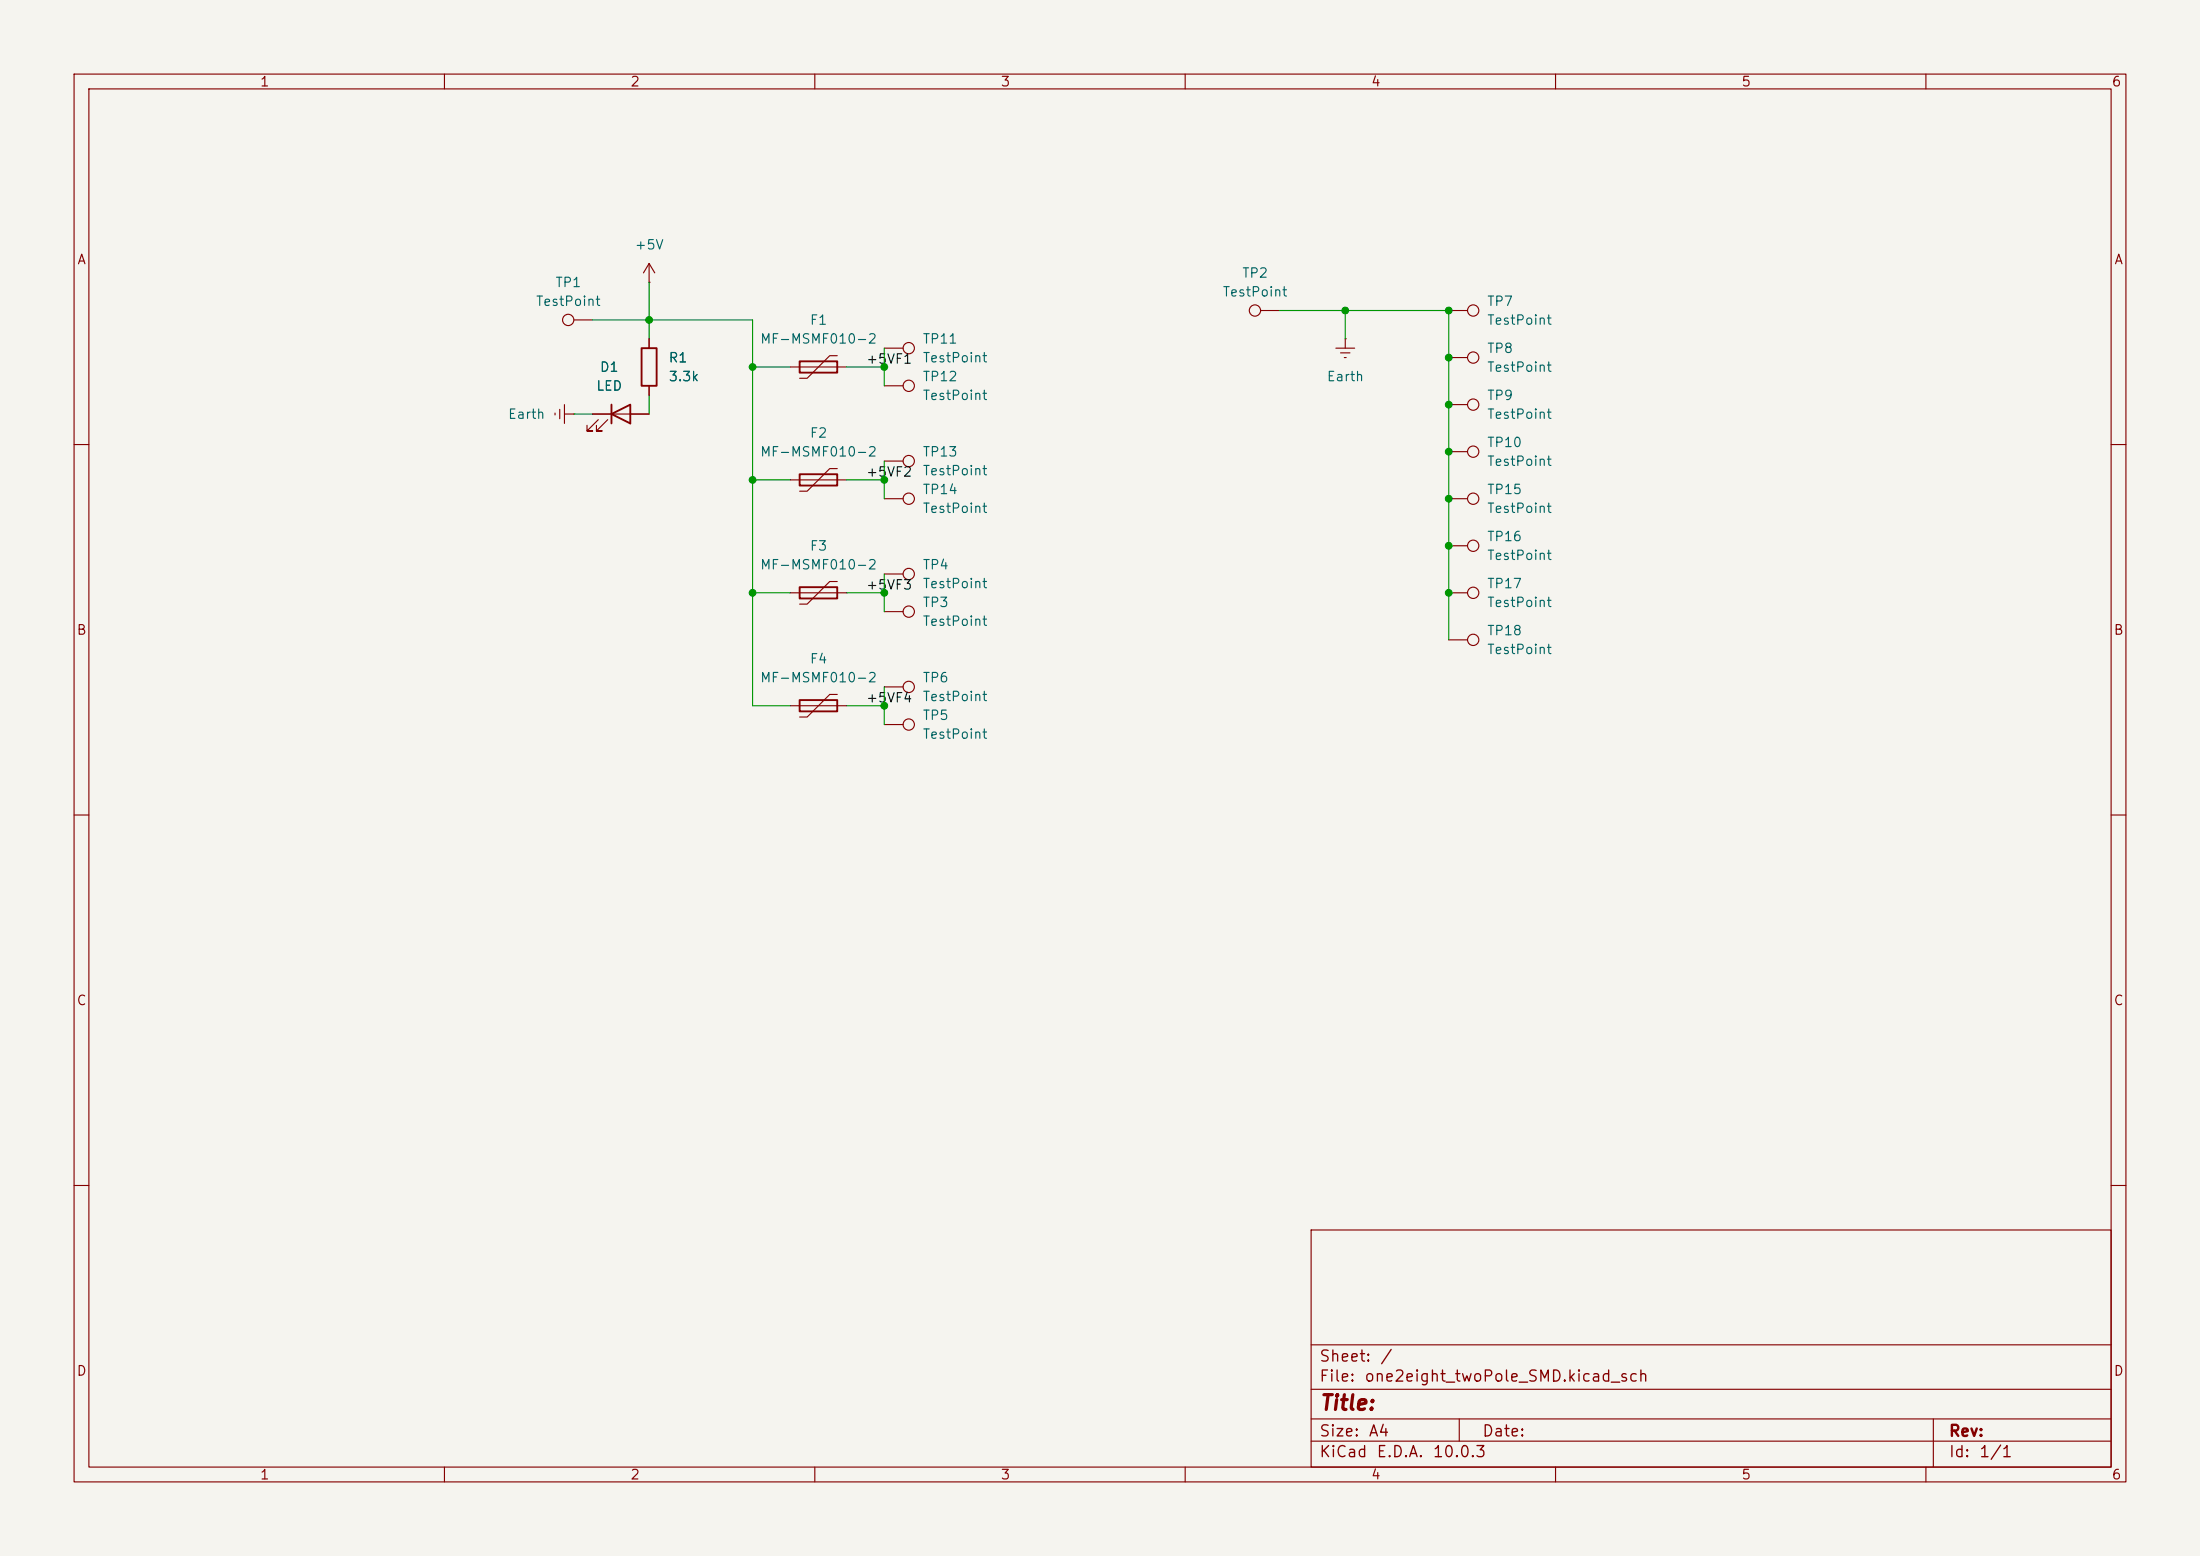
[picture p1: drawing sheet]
(kicad_sch
 (version 20260306)
 (generator "eeschema")
 (generator_version "10.0")
 (paper "A4")
 (lib_symbols
  (symbol "Connector:TestPoint"
   (pin_numbers (hide yes))
   (pin_names
    (offset 0.762) (hide yes)) (exclude_from_sim no) (in_bom yes) (on_board yes)
   (in_pos_files yes)
   (duplicate_pin_numbers_are_jumpers no)
   (property "Reference" "TP" (at 0 6.858 0) (show_name no) (do_not_autoplace no) (effects (font (size 1.27 1.27))))
   (property "Value" "TestPoint" (at 0 5.08 0) (show_name no) (do_not_autoplace no) (effects (font (size 1.27 1.27))))
   (property "Footprint" "" (at 5.08 0 0) (show_name no) (do_not_autoplace no) (hide yes) (effects (font (size 1.27 1.27))))
   (property "Datasheet" "" (at 5.08 0 0) (show_name no) (do_not_autoplace no) (hide yes) (effects (font (size 1.27 1.27))))
   (property "Description" "test point" (at 0 0 0) (show_name no) (do_not_autoplace no) (hide yes) (effects (font (size 1.27 1.27))))
   (symbol "TestPoint_0_1"
    (circle (center 0 3.302) (radius 0.762) (stroke (width 0) (type default)) (fill (type none))))
   (symbol "TestPoint_1_1"
    (pin passive line (at 0 0 90) (length 2.54) (name "1" (effects (font (size 1.27 1.27)))) (number "1" (effects (font (size 1.27 1.27))))))
   (embedded_fonts no))
  (symbol "Device:LED"
   (pin_numbers (hide yes))
   (pin_names
    (offset 1.016) (hide yes)) (exclude_from_sim no) (in_bom yes) (on_board yes)
   (in_pos_files yes)
   (duplicate_pin_numbers_are_jumpers no)
   (property "Reference" "D" (at 0 2.54 0) (show_name no) (do_not_autoplace no) (effects (font (size 1.27 1.27))))
   (property "Value" "LED" (at 0 -2.54 0) (show_name no) (do_not_autoplace no) (effects (font (size 1.27 1.27))))
   (property "Footprint" "" (at 0 0 0) (show_name no) (do_not_autoplace no) (hide yes) (effects (font (size 1.27 1.27))))
   (property "Datasheet" "" (at 0 0 0) (show_name no) (do_not_autoplace no) (hide yes) (effects (font (size 1.27 1.27))))
   (property "Description" "Light emitting diode" (at 0 0 0) (show_name no) (do_not_autoplace no) (hide yes) (effects (font (size 1.27 1.27))))
   (property "Sim.Pins" "1=K 2=A" (at 0 0 0) (show_name no) (do_not_autoplace no) (hide yes) (effects (font (size 1.27 1.27))))
   (symbol "LED_0_1"
    (polyline (pts (xy -3.048 -0.762) (xy -4.572 -2.286) (xy -3.81 -2.286) (xy -4.572 -2.286) (xy -4.572 -1.524)) (stroke (width 0) (type default)) (fill (type none)))
    (polyline (pts (xy -1.778 -0.762) (xy -3.302 -2.286) (xy -2.54 -2.286) (xy -3.302 -2.286) (xy -3.302 -1.524)) (stroke (width 0) (type default)) (fill (type none)))
    (polyline (pts (xy -1.27 0) (xy 1.27 0)) (stroke (width 0) (type default)) (fill (type none)))
    (polyline (pts (xy -1.27 -1.27) (xy -1.27 1.27)) (stroke (width 0.254) (type default)) (fill (type none)))
    (polyline (pts (xy 1.27 -1.27) (xy 1.27 1.27) (xy -1.27 0) (xy 1.27 -1.27)) (stroke (width 0.254) (type default)) (fill (type none))))
   (symbol "LED_1_1"
    (pin passive line (at -3.81 0 0) (length 2.54) (name "K" (effects (font (size 1.27 1.27)))) (number "1" (effects (font (size 1.27 1.27)))))
    (pin passive line (at 3.81 0 180) (length 2.54) (name "A" (effects (font (size 1.27 1.27)))) (number "2" (effects (font (size 1.27 1.27))))))
   (embedded_fonts no))
  (symbol "Device:Polyfuse"
   (pin_numbers (hide yes))
   (pin_names
    (offset 0)) (exclude_from_sim no) (in_bom yes) (on_board yes)
   (in_pos_files yes)
   (duplicate_pin_numbers_are_jumpers no)
   (property "Reference" "F" (at -2.54 0 90) (show_name no) (do_not_autoplace no) (effects (font (size 1.27 1.27))))
   (property "Value" "Polyfuse" (at 2.54 0 90) (show_name no) (do_not_autoplace no) (effects (font (size 1.27 1.27))))
   (property "Footprint" "" (at 1.27 -5.08 0) (show_name no) (do_not_autoplace no) (hide yes) (effects (font (size 1.27 1.27)) (justify left)))
   (property "Datasheet" "" (at 0 0 0) (show_name no) (do_not_autoplace no) (hide yes) (effects (font (size 1.27 1.27))))
   (property "Description" "Resettable fuse, polymeric positive temperature coefficient" (at 0 0 0) (show_name no) (do_not_autoplace no) (hide yes) (effects (font (size 1.27 1.27))))
   (symbol "Polyfuse_0_1"
    (polyline (pts (xy -1.524 2.54) (xy -1.524 1.524) (xy 1.524 -1.524) (xy 1.524 -2.54)) (stroke (width 0) (type default)) (fill (type none)))
    (rectangle (start -0.762 2.54) (end 0.762 -2.54) (stroke (width 0.254) (type default)) (fill (type none)))
    (polyline (pts (xy 0 2.54) (xy 0 -2.54)) (stroke (width 0) (type default)) (fill (type none))))
   (symbol "Polyfuse_1_1"
    (pin passive line (at 0 3.81 270) (length 1.27) (name "" (effects (font (size 1.27 1.27)))) (number "1" (effects (font (size 1.27 1.27)))))
    (pin passive line (at 0 -3.81 90) (length 1.27) (name "" (effects (font (size 1.27 1.27)))) (number "2" (effects (font (size 1.27 1.27))))))
   (embedded_fonts no))
  (symbol "Device:R"
   (pin_numbers (hide yes))
   (pin_names
    (offset 0)) (exclude_from_sim no) (in_bom yes) (on_board yes)
   (in_pos_files yes)
   (duplicate_pin_numbers_are_jumpers no)
   (property "Reference" "R" (at 2.032 0 90) (show_name no) (do_not_autoplace no) (effects (font (size 1.27 1.27))))
   (property "Value" "R" (at 0 0 90) (show_name no) (do_not_autoplace no) (effects (font (size 1.27 1.27))))
   (property "Footprint" "" (at -1.778 0 90) (show_name no) (do_not_autoplace no) (hide yes) (effects (font (size 1.27 1.27))))
   (property "Datasheet" "" (at 0 0 0) (show_name no) (do_not_autoplace no) (hide yes) (effects (font (size 1.27 1.27))))
   (property "Description" "Resistor" (at 0 0 0) (show_name no) (do_not_autoplace no) (hide yes) (effects (font (size 1.27 1.27))))
   (symbol "R_0_1"
    (rectangle (start -1.016 -2.54) (end 1.016 2.54) (stroke (width 0.254) (type default)) (fill (type none))))
   (symbol "R_1_1"
    (pin passive line (at 0 3.81 270) (length 1.27) (name "" (effects (font (size 1.27 1.27)))) (number "1" (effects (font (size 1.27 1.27)))))
    (pin passive line (at 0 -3.81 90) (length 1.27) (name "" (effects (font (size 1.27 1.27)))) (number "2" (effects (font (size 1.27 1.27))))))
   (embedded_fonts no))
  (symbol "power:+5V"
   (power global)
   (pin_numbers (hide yes))
   (pin_names
    (offset 0) (hide yes)) (exclude_from_sim no) (in_bom yes) (on_board yes)
   (in_pos_files yes)
   (duplicate_pin_numbers_are_jumpers no)
   (property "Reference" "#PWR" (at 0 -3.81 0) (show_name no) (do_not_autoplace no) (hide yes) (effects (font (size 1.27 1.27))))
   (property "Value" "+5V" (at 0 3.556 0) (show_name no) (do_not_autoplace no) (effects (font (size 1.27 1.27))))
   (property "Footprint" "" (at 0 0 0) (show_name no) (do_not_autoplace no) (hide yes) (effects (font (size 1.27 1.27))))
   (property "Datasheet" "" (at 0 0 0) (show_name no) (do_not_autoplace no) (hide yes) (effects (font (size 1.27 1.27))))
   (property "Description" "Power symbol creates a global label with name \"+5V\"" (at 0 0 0) (show_name no) (do_not_autoplace no) (hide yes) (effects (font (size 1.27 1.27))))
   (symbol "+5V_0_1"
    (polyline (pts (xy -0.762 1.27) (xy 0 2.54)) (stroke (width 0) (type default)) (fill (type none)))
    (polyline (pts (xy 0 2.54) (xy 0.762 1.27)) (stroke (width 0) (type default)) (fill (type none)))
    (polyline (pts (xy 0 0) (xy 0 2.54)) (stroke (width 0) (type default)) (fill (type none))))
   (symbol "+5V_1_1"
    (pin power_in line (at 0 0 90) (length 0) (name "" (effects (font (size 1.27 1.27)))) (number "1" (effects (font (size 1.27 1.27))))))
   (embedded_fonts no))
  (symbol "power:Earth"
   (power global)
   (pin_numbers (hide yes))
   (pin_names
    (offset 0) (hide yes)) (exclude_from_sim no) (in_bom yes) (on_board yes)
   (in_pos_files yes)
   (duplicate_pin_numbers_are_jumpers no)
   (property "Reference" "#PWR" (at 0 -6.35 0) (show_name no) (do_not_autoplace no) (hide yes) (effects (font (size 1.27 1.27))))
   (property "Value" "Earth" (at 0 -3.81 0) (show_name no) (do_not_autoplace no) (effects (font (size 1.27 1.27))))
   (property "Footprint" "" (at 0 0 0) (show_name no) (do_not_autoplace no) (hide yes) (effects (font (size 1.27 1.27))))
   (property "Datasheet" "" (at 0 0 0) (show_name no) (do_not_autoplace no) (hide yes) (effects (font (size 1.27 1.27))))
   (property "Description" "Power symbol creates a global label with name \"Earth\"" (at 0 0 0) (show_name no) (do_not_autoplace no) (hide yes) (effects (font (size 1.27 1.27))))
   (symbol "Earth_0_1"
    (polyline (pts (xy -0.635 -1.905) (xy 0.635 -1.905)) (stroke (width 0) (type default)) (fill (type none)))
    (polyline (pts (xy -0.127 -2.54) (xy 0.127 -2.54)) (stroke (width 0) (type default)) (fill (type none)))
    (polyline (pts (xy 0 -1.27) (xy 0 0)) (stroke (width 0) (type default)) (fill (type none)))
    (polyline (pts (xy 1.27 -1.27) (xy -1.27 -1.27)) (stroke (width 0) (type default)) (fill (type none))))
   (symbol "Earth_1_1"
    (pin power_in line (at 0 0 270) (length 0) (name "" (effects (font (size 1.27 1.27)))) (number "1" (effects (font (size 1.27 1.27))))))
   (embedded_fonts no)))
 (junction
  (at 181.61 41.91)
  (diameter 0)
  (color 0 0 0 0))
 (junction
  (at 119.38 95.25)
  (diameter 0)
  (color 0 0 0 0))
 (junction
  (at 101.6 49.53)
  (diameter 0)
  (color 0 0 0 0))
 (junction
  (at 195.58 54.61)
  (diameter 0)
  (color 0 0 0 0))
 (junction
  (at 195.58 80.01)
  (diameter 0)
  (color 0 0 0 0))
 (junction
  (at 119.38 80.01)
  (diameter 0)
  (color 0 0 0 0))
 (junction
  (at 195.58 60.96)
  (diameter 0)
  (color 0 0 0 0))
 (junction
  (at 119.38 49.53)
  (diameter 0)
  (color 0 0 0 0))
 (junction
  (at 195.58 48.26)
  (diameter 0)
  (color 0 0 0 0))
 (junction
  (at 195.58 41.91)
  (diameter 0)
  (color 0 0 0 0))
 (junction
  (at 195.58 73.66)
  (diameter 0)
  (color 0 0 0 0))
 (junction
  (at 101.6 80.01)
  (diameter 0)
  (color 0 0 0 0))
 (junction
  (at 87.63 43.18)
  (diameter 0)
  (color 0 0 0 0))
 (junction
  (at 119.38 64.77)
  (diameter 0)
  (color 0 0 0 0))
 (junction
  (at 195.58 67.31)
  (diameter 0)
  (color 0 0 0 0))
 (junction
  (at 101.6 64.77)
  (diameter 0)
  (color 0 0 0 0))
 (wire
  (pts (xy 101.6 95.25) (xy 106.68 95.25))
  (stroke (width 0) (type default)))
 (wire
  (pts (xy 195.58 67.31) (xy 195.58 73.66))
  (stroke (width 0) (type default)))
 (wire
  (pts (xy 101.6 80.01) (xy 106.68 80.01))
  (stroke (width 0) (type default)))
 (wire
  (pts (xy 119.38 77.47) (xy 119.38 82.55))
  (stroke (width 0) (type default)))
 (wire
  (pts (xy 181.61 41.91) (xy 181.61 45.72))
  (stroke (width 0) (type default)))
 (wire
  (pts (xy 195.58 73.66) (xy 195.58 80.01))
  (stroke (width 0) (type default)))
 (wire
  (pts (xy 114.3 49.53) (xy 119.38 49.53))
  (stroke (width 0) (type default)))
 (wire
  (pts (xy 114.3 64.77) (xy 119.38 64.77))
  (stroke (width 0) (type default)))
 (wire
  (pts (xy 77.47 55.88) (xy 80.01 55.88))
  (stroke (width 0) (type default)))
 (wire
  (pts (xy 119.38 92.71) (xy 119.38 97.79))
  (stroke (width 0) (type default)))
 (wire
  (pts (xy 101.6 64.77) (xy 101.6 80.01))
  (stroke (width 0) (type default)))
 (wire
  (pts (xy 101.6 80.01) (xy 101.6 95.25))
  (stroke (width 0) (type default)))
 (wire
  (pts (xy 87.63 53.34) (xy 87.63 55.88))
  (stroke (width 0) (type default)))
 (wire
  (pts (xy 101.6 49.53) (xy 106.68 49.53))
  (stroke (width 0) (type default)))
 (wire
  (pts (xy 114.3 80.01) (xy 119.38 80.01))
  (stroke (width 0) (type default)))
 (wire
  (pts (xy 114.3 95.25) (xy 119.38 95.25))
  (stroke (width 0) (type default)))
 (wire
  (pts (xy 101.6 49.53) (xy 101.6 64.77))
  (stroke (width 0) (type default)))
 (wire
  (pts (xy 87.63 43.18) (xy 101.6 43.18))
  (stroke (width 0) (type default)))
 (wire
  (pts (xy 195.58 54.61) (xy 195.58 60.96))
  (stroke (width 0) (type default)))
 (wire
  (pts (xy 172.72 41.91) (xy 181.61 41.91))
  (stroke (width 0) (type default)))
 (wire
  (pts (xy 101.6 43.18) (xy 101.6 49.53))
  (stroke (width 0) (type default)))
 (wire
  (pts (xy 195.58 80.01) (xy 195.58 86.36))
  (stroke (width 0) (type default)))
 (wire
  (pts (xy 119.38 46.99) (xy 119.38 52.07))
  (stroke (width 0) (type default)))
 (wire
  (pts (xy 119.38 62.23) (xy 119.38 67.31))
  (stroke (width 0) (type default)))
 (wire
  (pts (xy 195.58 48.26) (xy 195.58 54.61))
  (stroke (width 0) (type default)))
 (wire
  (pts (xy 87.63 38.1) (xy 87.63 43.18))
  (stroke (width 0) (type default)))
 (wire
  (pts (xy 195.58 60.96) (xy 195.58 67.31))
  (stroke (width 0) (type default)))
 (wire
  (pts (xy 101.6 64.77) (xy 106.68 64.77))
  (stroke (width 0) (type default)))
 (wire
  (pts (xy 80.01 43.18) (xy 87.63 43.18))
  (stroke (width 0) (type default)))
 (wire
  (pts (xy 87.63 43.18) (xy 87.63 45.72))
  (stroke (width 0) (type default)))
 (wire
  (pts (xy 181.61 41.91) (xy 195.58 41.91))
  (stroke (width 0) (type default)))
 (wire
  (pts (xy 195.58 41.91) (xy 195.58 48.26))
  (stroke (width 0) (type default)))
 (label "+5VF4"
  (at 116.84 95.25 0)
  (effects (font (size 1.27 1.27)) (justify left bottom)))
 (label "+5VF1"
  (at 116.84 49.53 0)
  (effects (font (size 1.27 1.27)) (justify left bottom)))
 (label "+5VF3"
  (at 116.84 80.01 0)
  (effects (font (size 1.27 1.27)) (justify left bottom)))
 (label "+5VF2"
  (at 116.84 64.77 0)
  (effects (font (size 1.27 1.27)) (justify left bottom)))
 (symbol
  (lib_id "power:Earth")
  (at 181.61 45.72 0)
  (unit 1)
  (body_style 1)
  (exclude_from_sim no)
  (in_bom yes)
  (on_board yes)
  (in_pos_files yes)
  (dnp no)
  (fields_autoplaced yes)
  (property "Reference" "#PWR01" (at 181.61 52.07 0) (hide yes) (show_name no) (do_not_autoplace no) (effects (font (size 1.27 1.27))))
  (property "Value" "Earth" (at 181.61 50.8 0) (show_name no) (do_not_autoplace no) (effects (font (size 1.27 1.27))))
  (property "Footprint" "" (at 181.61 45.72 0) (hide yes) (show_name no) (do_not_autoplace no) (effects (font (size 1.27 1.27))))
  (property "Datasheet" "" (at 181.61 45.72 0) (hide yes) (show_name no) (do_not_autoplace no) (effects (font (size 1.27 1.27))))
  (property "Description" "Power symbol creates a global label with name \"Earth\"" (at 181.61 45.72 0) (hide yes) (show_name no) (do_not_autoplace no) (effects (font (size 1.27 1.27))))
  (pin "1"))
 (symbol
  (lib_id "Connector:TestPoint")
  (at 195.58 80.01 270)
  (unit 1)
  (body_style 1)
  (exclude_from_sim no)
  (in_bom yes)
  (on_board yes)
  (in_pos_files yes)
  (dnp no)
  (fields_autoplaced yes)
  (property "Reference" "TP17" (at 200.66 78.7399 90) (show_name no) (do_not_autoplace no) (effects (font (size 1.27 1.27)) (justify left)))
  (property "Value" "TestPoint" (at 200.66 81.2799 90) (show_name no) (do_not_autoplace no) (effects (font (size 1.27 1.27)) (justify left)))
  (property "Footprint" "1_klm-sram-exp-lib:SolderWire-0.5sqmm_1x01_D0.9mm_OD2.1mm_Relief_3mm_shorter_version" (at 195.58 85.09 0) (hide yes) (show_name no) (do_not_autoplace no) (effects (font (size 1.27 1.27))))
  (property "Datasheet" "" (at 195.58 85.09 0) (hide yes) (show_name no) (do_not_autoplace no) (effects (font (size 1.27 1.27))))
  (property "Description" "test point" (at 195.58 80.01 0) (hide yes) (show_name no) (do_not_autoplace no) (effects (font (size 1.27 1.27))))
  (pin "1"))
 (symbol
  (lib_id "Connector:TestPoint")
  (at 119.38 92.71 270)
  (unit 1)
  (body_style 1)
  (exclude_from_sim no)
  (in_bom yes)
  (on_board yes)
  (in_pos_files yes)
  (dnp no)
  (fields_autoplaced yes)
  (property "Reference" "TP6" (at 124.46 91.4399 90) (show_name no) (do_not_autoplace no) (effects (font (size 1.27 1.27)) (justify left)))
  (property "Value" "TestPoint" (at 124.46 93.9799 90) (show_name no) (do_not_autoplace no) (effects (font (size 1.27 1.27)) (justify left)))
  (property "Footprint" "1_klm-sram-exp-lib:SolderWire-0.5sqmm_1x01_D0.9mm_OD2.1mm_Relief_3mm_shorter_version" (at 119.38 97.79 0) (hide yes) (show_name no) (do_not_autoplace no) (effects (font (size 1.27 1.27))))
  (property "Datasheet" "" (at 119.38 97.79 0) (hide yes) (show_name no) (do_not_autoplace no) (effects (font (size 1.27 1.27))))
  (property "Description" "test point" (at 119.38 92.71 0) (hide yes) (show_name no) (do_not_autoplace no) (effects (font (size 1.27 1.27))))
  (pin "1"))
 (symbol
  (lib_id "Connector:TestPoint")
  (at 119.38 67.31 270)
  (unit 1)
  (body_style 1)
  (exclude_from_sim no)
  (in_bom yes)
  (on_board yes)
  (in_pos_files yes)
  (dnp no)
  (fields_autoplaced yes)
  (property "Reference" "TP14" (at 124.46 66.0399 90) (show_name no) (do_not_autoplace no) (effects (font (size 1.27 1.27)) (justify left)))
  (property "Value" "TestPoint" (at 124.46 68.5799 90) (show_name no) (do_not_autoplace no) (effects (font (size 1.27 1.27)) (justify left)))
  (property "Footprint" "1_klm-sram-exp-lib:SolderWire-0.5sqmm_1x01_D0.9mm_OD2.1mm_Relief_3mm_shorter_version" (at 119.38 72.39 0) (hide yes) (show_name no) (do_not_autoplace no) (effects (font (size 1.27 1.27))))
  (property "Datasheet" "" (at 119.38 72.39 0) (hide yes) (show_name no) (do_not_autoplace no) (effects (font (size 1.27 1.27))))
  (property "Description" "test point" (at 119.38 67.31 0) (hide yes) (show_name no) (do_not_autoplace no) (effects (font (size 1.27 1.27))))
  (pin "1"))
 (symbol
  (lib_id "Connector:TestPoint")
  (at 172.72 41.91 90)
  (unit 1)
  (body_style 1)
  (exclude_from_sim no)
  (in_bom yes)
  (on_board yes)
  (in_pos_files yes)
  (dnp no)
  (fields_autoplaced yes)
  (property "Reference" "TP2" (at 169.418 36.83 90) (show_name no) (do_not_autoplace no) (effects (font (size 1.27 1.27))))
  (property "Value" "TestPoint" (at 169.418 39.37 90) (show_name no) (do_not_autoplace no) (effects (font (size 1.27 1.27))))
  (property "Footprint" "1_klm-sram-exp-lib:PTH_12AWG" (at 172.72 36.83 0) (hide yes) (show_name no) (do_not_autoplace no) (effects (font (size 1.27 1.27))))
  (property "Datasheet" "" (at 172.72 36.83 0) (hide yes) (show_name no) (do_not_autoplace no) (effects (font (size 1.27 1.27))))
  (property "Description" "test point" (at 172.72 41.91 0) (hide yes) (show_name no) (do_not_autoplace no) (effects (font (size 1.27 1.27))))
  (pin "1"))
 (symbol
  (lib_id "Connector:TestPoint")
  (at 195.58 73.66 270)
  (unit 1)
  (body_style 1)
  (exclude_from_sim no)
  (in_bom yes)
  (on_board yes)
  (in_pos_files yes)
  (dnp no)
  (fields_autoplaced yes)
  (property "Reference" "TP16" (at 200.66 72.3899 90) (show_name no) (do_not_autoplace no) (effects (font (size 1.27 1.27)) (justify left)))
  (property "Value" "TestPoint" (at 200.66 74.9299 90) (show_name no) (do_not_autoplace no) (effects (font (size 1.27 1.27)) (justify left)))
  (property "Footprint" "1_klm-sram-exp-lib:SolderWire-0.5sqmm_1x01_D0.9mm_OD2.1mm_Relief_3mm_shorter_version" (at 195.58 78.74 0) (hide yes) (show_name no) (do_not_autoplace no) (effects (font (size 1.27 1.27))))
  (property "Datasheet" "" (at 195.58 78.74 0) (hide yes) (show_name no) (do_not_autoplace no) (effects (font (size 1.27 1.27))))
  (property "Description" "test point" (at 195.58 73.66 0) (hide yes) (show_name no) (do_not_autoplace no) (effects (font (size 1.27 1.27))))
  (pin "1"))
 (symbol
  (lib_id "Device:R")
  (at 87.63 49.53 0)
  (unit 1)
  (body_style 1)
  (exclude_from_sim no)
  (in_bom yes)
  (on_board yes)
  (in_pos_files yes)
  (dnp no)
  (fields_autoplaced yes)
  (property "Reference" "R1" (at 90.17 48.2599 0) (show_name no) (do_not_autoplace no) (effects (font (size 1.27 1.27)) (justify left)))
  (property "Value" "3.3k" (at 90.17 50.7999 0) (show_name no) (do_not_autoplace no) (effects (font (size 1.27 1.27)) (justify left)))
  (property "Footprint" "Resistor_SMD:R_0603_1608Metric_Pad0.98x0.95mm_HandSolder" (at 85.852 49.53 90) (hide yes) (show_name no) (do_not_autoplace no) (effects (font (size 1.27 1.27))))
  (property "Datasheet" "" (at 87.63 49.53 0) (hide yes) (show_name no) (do_not_autoplace no) (effects (font (size 1.27 1.27))))
  (property "Description" "Resistor" (at 87.63 49.53 0) (hide yes) (show_name no) (do_not_autoplace no) (effects (font (size 1.27 1.27))))
  (pin "2")
  (pin "1"))
 (symbol
  (lib_id "Device:Polyfuse")
  (at 110.49 95.25 90)
  (unit 1)
  (body_style 1)
  (exclude_from_sim no)
  (in_bom yes)
  (on_board yes)
  (in_pos_files yes)
  (dnp no)
  (fields_autoplaced yes)
  (property "Reference" "F4" (at 110.49 88.9 90) (show_name no) (do_not_autoplace no) (effects (font (size 1.27 1.27))))
  (property "Value" "MF-MSMF010-2" (at 110.49 91.44 90) (show_name no) (do_not_autoplace no) (effects (font (size 1.27 1.27))))
  (property "Footprint" "Fuse:Fuse_1812_4532Metric" (at 115.57 93.98 0) (hide yes) (show_name no) (do_not_autoplace no) (effects (font (size 1.27 1.27)) (justify left)))
  (property "Datasheet" "" (at 110.49 95.25 0) (hide yes) (show_name no) (do_not_autoplace no) (effects (font (size 1.27 1.27))))
  (property "Description" "Resettable fuse, polymeric positive temperature coefficient" (at 110.49 95.25 0) (hide yes) (show_name no) (do_not_autoplace no) (effects (font (size 1.27 1.27))))
  (pin "1")
  (pin "2"))
 (symbol
  (lib_id "Device:Polyfuse")
  (at 110.49 49.53 90)
  (unit 1)
  (body_style 1)
  (exclude_from_sim no)
  (in_bom yes)
  (on_board yes)
  (in_pos_files yes)
  (dnp no)
  (fields_autoplaced yes)
  (property "Reference" "F1" (at 110.49 43.18 90) (show_name no) (do_not_autoplace no) (effects (font (size 1.27 1.27))))
  (property "Value" "MF-MSMF010-2" (at 110.49 45.72 90) (show_name no) (do_not_autoplace no) (effects (font (size 1.27 1.27))))
  (property "Footprint" "Fuse:Fuse_1812_4532Metric" (at 115.57 48.26 0) (hide yes) (show_name no) (do_not_autoplace no) (effects (font (size 1.27 1.27)) (justify left)))
  (property "Datasheet" "" (at 110.49 49.53 0) (hide yes) (show_name no) (do_not_autoplace no) (effects (font (size 1.27 1.27))))
  (property "Description" "Resettable fuse, polymeric positive temperature coefficient" (at 110.49 49.53 0) (hide yes) (show_name no) (do_not_autoplace no) (effects (font (size 1.27 1.27))))
  (pin "1")
  (pin "2"))
 (symbol
  (lib_id "power:Earth")
  (at 77.47 55.88 270)
  (unit 1)
  (body_style 1)
  (exclude_from_sim no)
  (in_bom yes)
  (on_board yes)
  (in_pos_files yes)
  (dnp no)
  (fields_autoplaced yes)
  (property "Reference" "#PWR03" (at 71.12 55.88 0) (hide yes) (show_name no) (do_not_autoplace no) (effects (font (size 1.27 1.27))))
  (property "Value" "Earth" (at 73.66 55.8799 90) (show_name no) (do_not_autoplace no) (effects (font (size 1.27 1.27)) (justify right)))
  (property "Footprint" "" (at 77.47 55.88 0) (hide yes) (show_name no) (do_not_autoplace no) (effects (font (size 1.27 1.27))))
  (property "Datasheet" "" (at 77.47 55.88 0) (hide yes) (show_name no) (do_not_autoplace no) (effects (font (size 1.27 1.27))))
  (property "Description" "Power symbol creates a global label with name \"Earth\"" (at 77.47 55.88 0) (hide yes) (show_name no) (do_not_autoplace no) (effects (font (size 1.27 1.27))))
  (pin "1"))
 (symbol
  (lib_id "Connector:TestPoint")
  (at 80.01 43.18 90)
  (unit 1)
  (body_style 1)
  (exclude_from_sim no)
  (in_bom yes)
  (on_board yes)
  (in_pos_files yes)
  (dnp no)
  (fields_autoplaced yes)
  (property "Reference" "TP1" (at 76.708 38.1 90) (show_name no) (do_not_autoplace no) (effects (font (size 1.27 1.27))))
  (property "Value" "TestPoint" (at 76.708 40.64 90) (show_name no) (do_not_autoplace no) (effects (font (size 1.27 1.27))))
  (property "Footprint" "1_klm-sram-exp-lib:PTH_12AWG" (at 80.01 38.1 0) (hide yes) (show_name no) (do_not_autoplace no) (effects (font (size 1.27 1.27))))
  (property "Datasheet" "" (at 80.01 38.1 0) (hide yes) (show_name no) (do_not_autoplace no) (effects (font (size 1.27 1.27))))
  (property "Description" "test point" (at 80.01 43.18 0) (hide yes) (show_name no) (do_not_autoplace no) (effects (font (size 1.27 1.27))))
  (pin "1"))
 (symbol
  (lib_id "Connector:TestPoint")
  (at 119.38 46.99 270)
  (unit 1)
  (body_style 1)
  (exclude_from_sim no)
  (in_bom yes)
  (on_board yes)
  (in_pos_files yes)
  (dnp no)
  (fields_autoplaced yes)
  (property "Reference" "TP11" (at 124.46 45.7199 90) (show_name no) (do_not_autoplace no) (effects (font (size 1.27 1.27)) (justify left)))
  (property "Value" "TestPoint" (at 124.46 48.2599 90) (show_name no) (do_not_autoplace no) (effects (font (size 1.27 1.27)) (justify left)))
  (property "Footprint" "1_klm-sram-exp-lib:SolderWire-0.5sqmm_1x01_D0.9mm_OD2.1mm_Relief_3mm_shorter_version" (at 119.38 52.07 0) (hide yes) (show_name no) (do_not_autoplace no) (effects (font (size 1.27 1.27))))
  (property "Datasheet" "" (at 119.38 52.07 0) (hide yes) (show_name no) (do_not_autoplace no) (effects (font (size 1.27 1.27))))
  (property "Description" "test point" (at 119.38 46.99 0) (hide yes) (show_name no) (do_not_autoplace no) (effects (font (size 1.27 1.27))))
  (pin "1"))
 (symbol
  (lib_id "Connector:TestPoint")
  (at 119.38 77.47 270)
  (unit 1)
  (body_style 1)
  (exclude_from_sim no)
  (in_bom yes)
  (on_board yes)
  (in_pos_files yes)
  (dnp no)
  (fields_autoplaced yes)
  (property "Reference" "TP4" (at 124.46 76.1999 90) (show_name no) (do_not_autoplace no) (effects (font (size 1.27 1.27)) (justify left)))
  (property "Value" "TestPoint" (at 124.46 78.7399 90) (show_name no) (do_not_autoplace no) (effects (font (size 1.27 1.27)) (justify left)))
  (property "Footprint" "1_klm-sram-exp-lib:SolderWire-0.5sqmm_1x01_D0.9mm_OD2.1mm_Relief_3mm_shorter_version" (at 119.38 82.55 0) (hide yes) (show_name no) (do_not_autoplace no) (effects (font (size 1.27 1.27))))
  (property "Datasheet" "" (at 119.38 82.55 0) (hide yes) (show_name no) (do_not_autoplace no) (effects (font (size 1.27 1.27))))
  (property "Description" "test point" (at 119.38 77.47 0) (hide yes) (show_name no) (do_not_autoplace no) (effects (font (size 1.27 1.27))))
  (pin "1"))
 (symbol
  (lib_id "Connector:TestPoint")
  (at 119.38 52.07 270)
  (unit 1)
  (body_style 1)
  (exclude_from_sim no)
  (in_bom yes)
  (on_board yes)
  (in_pos_files yes)
  (dnp no)
  (fields_autoplaced yes)
  (property "Reference" "TP12" (at 124.46 50.7999 90) (show_name no) (do_not_autoplace no) (effects (font (size 1.27 1.27)) (justify left)))
  (property "Value" "TestPoint" (at 124.46 53.3399 90) (show_name no) (do_not_autoplace no) (effects (font (size 1.27 1.27)) (justify left)))
  (property "Footprint" "1_klm-sram-exp-lib:SolderWire-0.5sqmm_1x01_D0.9mm_OD2.1mm_Relief_3mm_shorter_version" (at 119.38 57.15 0) (hide yes) (show_name no) (do_not_autoplace no) (effects (font (size 1.27 1.27))))
  (property "Datasheet" "" (at 119.38 57.15 0) (hide yes) (show_name no) (do_not_autoplace no) (effects (font (size 1.27 1.27))))
  (property "Description" "test point" (at 119.38 52.07 0) (hide yes) (show_name no) (do_not_autoplace no) (effects (font (size 1.27 1.27))))
  (pin "1"))
 (symbol
  (lib_id "Connector:TestPoint")
  (at 195.58 48.26 270)
  (unit 1)
  (body_style 1)
  (exclude_from_sim no)
  (in_bom yes)
  (on_board yes)
  (in_pos_files yes)
  (dnp no)
  (fields_autoplaced yes)
  (property "Reference" "TP8" (at 200.66 46.9899 90) (show_name no) (do_not_autoplace no) (effects (font (size 1.27 1.27)) (justify left)))
  (property "Value" "TestPoint" (at 200.66 49.5299 90) (show_name no) (do_not_autoplace no) (effects (font (size 1.27 1.27)) (justify left)))
  (property "Footprint" "1_klm-sram-exp-lib:SolderWire-0.5sqmm_1x01_D0.9mm_OD2.1mm_Relief_3mm_shorter_version" (at 195.58 53.34 0) (hide yes) (show_name no) (do_not_autoplace no) (effects (font (size 1.27 1.27))))
  (property "Datasheet" "" (at 195.58 53.34 0) (hide yes) (show_name no) (do_not_autoplace no) (effects (font (size 1.27 1.27))))
  (property "Description" "test point" (at 195.58 48.26 0) (hide yes) (show_name no) (do_not_autoplace no) (effects (font (size 1.27 1.27))))
  (pin "1"))
 (symbol
  (lib_id "Connector:TestPoint")
  (at 195.58 54.61 270)
  (unit 1)
  (body_style 1)
  (exclude_from_sim no)
  (in_bom yes)
  (on_board yes)
  (in_pos_files yes)
  (dnp no)
  (fields_autoplaced yes)
  (property "Reference" "TP9" (at 200.66 53.3399 90) (show_name no) (do_not_autoplace no) (effects (font (size 1.27 1.27)) (justify left)))
  (property "Value" "TestPoint" (at 200.66 55.8799 90) (show_name no) (do_not_autoplace no) (effects (font (size 1.27 1.27)) (justify left)))
  (property "Footprint" "1_klm-sram-exp-lib:SolderWire-0.5sqmm_1x01_D0.9mm_OD2.1mm_Relief_3mm_shorter_version" (at 195.58 59.69 0) (hide yes) (show_name no) (do_not_autoplace no) (effects (font (size 1.27 1.27))))
  (property "Datasheet" "" (at 195.58 59.69 0) (hide yes) (show_name no) (do_not_autoplace no) (effects (font (size 1.27 1.27))))
  (property "Description" "test point" (at 195.58 54.61 0) (hide yes) (show_name no) (do_not_autoplace no) (effects (font (size 1.27 1.27))))
  (pin "1"))
 (symbol
  (lib_id "Connector:TestPoint")
  (at 195.58 60.96 270)
  (unit 1)
  (body_style 1)
  (exclude_from_sim no)
  (in_bom yes)
  (on_board yes)
  (in_pos_files yes)
  (dnp no)
  (fields_autoplaced yes)
  (property "Reference" "TP10" (at 200.66 59.6899 90) (show_name no) (do_not_autoplace no) (effects (font (size 1.27 1.27)) (justify left)))
  (property "Value" "TestPoint" (at 200.66 62.2299 90) (show_name no) (do_not_autoplace no) (effects (font (size 1.27 1.27)) (justify left)))
  (property "Footprint" "1_klm-sram-exp-lib:SolderWire-0.5sqmm_1x01_D0.9mm_OD2.1mm_Relief_3mm_shorter_version" (at 195.58 66.04 0) (hide yes) (show_name no) (do_not_autoplace no) (effects (font (size 1.27 1.27))))
  (property "Datasheet" "" (at 195.58 66.04 0) (hide yes) (show_name no) (do_not_autoplace no) (effects (font (size 1.27 1.27))))
  (property "Description" "test point" (at 195.58 60.96 0) (hide yes) (show_name no) (do_not_autoplace no) (effects (font (size 1.27 1.27))))
  (pin "1"))
 (symbol
  (lib_id "Connector:TestPoint")
  (at 195.58 86.36 270)
  (unit 1)
  (body_style 1)
  (exclude_from_sim no)
  (in_bom yes)
  (on_board yes)
  (in_pos_files yes)
  (dnp no)
  (fields_autoplaced yes)
  (property "Reference" "TP18" (at 200.66 85.0899 90) (show_name no) (do_not_autoplace no) (effects (font (size 1.27 1.27)) (justify left)))
  (property "Value" "TestPoint" (at 200.66 87.6299 90) (show_name no) (do_not_autoplace no) (effects (font (size 1.27 1.27)) (justify left)))
  (property "Footprint" "1_klm-sram-exp-lib:SolderWire-0.5sqmm_1x01_D0.9mm_OD2.1mm_Relief_3mm_shorter_version" (at 195.58 91.44 0) (hide yes) (show_name no) (do_not_autoplace no) (effects (font (size 1.27 1.27))))
  (property "Datasheet" "" (at 195.58 91.44 0) (hide yes) (show_name no) (do_not_autoplace no) (effects (font (size 1.27 1.27))))
  (property "Description" "test point" (at 195.58 86.36 0) (hide yes) (show_name no) (do_not_autoplace no) (effects (font (size 1.27 1.27))))
  (pin "1"))
 (symbol
  (lib_id "Device:LED")
  (at 83.82 55.88 0)
  (unit 1)
  (body_style 1)
  (exclude_from_sim no)
  (in_bom yes)
  (on_board yes)
  (in_pos_files yes)
  (dnp no)
  (fields_autoplaced yes)
  (property "Reference" "D1" (at 82.2325 49.53 0) (show_name no) (do_not_autoplace no) (effects (font (size 1.27 1.27))))
  (property "Value" "LED" (at 82.2325 52.07 0) (show_name no) (do_not_autoplace no) (effects (font (size 1.27 1.27))))
  (property "Footprint" "LED_SMD:LED_0402_1005Metric_Pad0.77x0.64mm_HandSolder" (at 83.82 55.88 0) (hide yes) (show_name no) (do_not_autoplace no) (effects (font (size 1.27 1.27))))
  (property "Datasheet" "" (at 83.82 55.88 0) (hide yes) (show_name no) (do_not_autoplace no) (effects (font (size 1.27 1.27))))
  (property "Description" "Light emitting diode" (at 83.82 55.88 0) (hide yes) (show_name no) (do_not_autoplace no) (effects (font (size 1.27 1.27))))
  (property "Sim.Pins" "1=K 2=A" (at 83.82 55.88 0) (hide yes) (show_name no) (do_not_autoplace no) (effects (font (size 1.27 1.27))))
  (pin "1")
  (pin "2"))
 (symbol
  (lib_id "power:+5V")
  (at 87.63 38.1 0)
  (unit 1)
  (body_style 1)
  (exclude_from_sim no)
  (in_bom yes)
  (on_board yes)
  (in_pos_files yes)
  (dnp no)
  (fields_autoplaced yes)
  (property "Reference" "#PWR02" (at 87.63 41.91 0) (hide yes) (show_name no) (do_not_autoplace no) (effects (font (size 1.27 1.27))))
  (property "Value" "+5V" (at 87.63 33.02 0) (show_name no) (do_not_autoplace no) (effects (font (size 1.27 1.27))))
  (property "Footprint" "" (at 87.63 38.1 0) (hide yes) (show_name no) (do_not_autoplace no) (effects (font (size 1.27 1.27))))
  (property "Datasheet" "" (at 87.63 38.1 0) (hide yes) (show_name no) (do_not_autoplace no) (effects (font (size 1.27 1.27))))
  (property "Description" "Power symbol creates a global label with name \"+5V\"" (at 87.63 38.1 0) (hide yes) (show_name no) (do_not_autoplace no) (effects (font (size 1.27 1.27))))
  (pin "1"))
 (symbol
  (lib_id "Connector:TestPoint")
  (at 119.38 82.55 270)
  (unit 1)
  (body_style 1)
  (exclude_from_sim no)
  (in_bom yes)
  (on_board yes)
  (in_pos_files yes)
  (dnp no)
  (fields_autoplaced yes)
  (property "Reference" "TP3" (at 124.46 81.2799 90) (show_name no) (do_not_autoplace no) (effects (font (size 1.27 1.27)) (justify left)))
  (property "Value" "TestPoint" (at 124.46 83.8199 90) (show_name no) (do_not_autoplace no) (effects (font (size 1.27 1.27)) (justify left)))
  (property "Footprint" "1_klm-sram-exp-lib:SolderWire-0.5sqmm_1x01_D0.9mm_OD2.1mm_Relief_3mm_shorter_version" (at 119.38 87.63 0) (hide yes) (show_name no) (do_not_autoplace no) (effects (font (size 1.27 1.27))))
  (property "Datasheet" "" (at 119.38 87.63 0) (hide yes) (show_name no) (do_not_autoplace no) (effects (font (size 1.27 1.27))))
  (property "Description" "test point" (at 119.38 82.55 0) (hide yes) (show_name no) (do_not_autoplace no) (effects (font (size 1.27 1.27))))
  (pin "1"))
 (symbol
  (lib_id "Connector:TestPoint")
  (at 119.38 62.23 270)
  (unit 1)
  (body_style 1)
  (exclude_from_sim no)
  (in_bom yes)
  (on_board yes)
  (in_pos_files yes)
  (dnp no)
  (fields_autoplaced yes)
  (property "Reference" "TP13" (at 124.46 60.9599 90) (show_name no) (do_not_autoplace no) (effects (font (size 1.27 1.27)) (justify left)))
  (property "Value" "TestPoint" (at 124.46 63.4999 90) (show_name no) (do_not_autoplace no) (effects (font (size 1.27 1.27)) (justify left)))
  (property "Footprint" "1_klm-sram-exp-lib:SolderWire-0.5sqmm_1x01_D0.9mm_OD2.1mm_Relief_3mm_shorter_version" (at 119.38 67.31 0) (hide yes) (show_name no) (do_not_autoplace no) (effects (font (size 1.27 1.27))))
  (property "Datasheet" "" (at 119.38 67.31 0) (hide yes) (show_name no) (do_not_autoplace no) (effects (font (size 1.27 1.27))))
  (property "Description" "test point" (at 119.38 62.23 0) (hide yes) (show_name no) (do_not_autoplace no) (effects (font (size 1.27 1.27))))
  (pin "1"))
 (symbol
  (lib_id "Device:Polyfuse")
  (at 110.49 80.01 90)
  (unit 1)
  (body_style 1)
  (exclude_from_sim no)
  (in_bom yes)
  (on_board yes)
  (in_pos_files yes)
  (dnp no)
  (fields_autoplaced yes)
  (property "Reference" "F3" (at 110.49 73.66 90) (show_name no) (do_not_autoplace no) (effects (font (size 1.27 1.27))))
  (property "Value" "MF-MSMF010-2" (at 110.49 76.2 90) (show_name no) (do_not_autoplace no) (effects (font (size 1.27 1.27))))
  (property "Footprint" "Fuse:Fuse_1812_4532Metric" (at 115.57 78.74 0) (hide yes) (show_name no) (do_not_autoplace no) (effects (font (size 1.27 1.27)) (justify left)))
  (property "Datasheet" "" (at 110.49 80.01 0) (hide yes) (show_name no) (do_not_autoplace no) (effects (font (size 1.27 1.27))))
  (property "Description" "Resettable fuse, polymeric positive temperature coefficient" (at 110.49 80.01 0) (hide yes) (show_name no) (do_not_autoplace no) (effects (font (size 1.27 1.27))))
  (pin "1")
  (pin "2"))
 (symbol
  (lib_id "Connector:TestPoint")
  (at 119.38 97.79 270)
  (unit 1)
  (body_style 1)
  (exclude_from_sim no)
  (in_bom yes)
  (on_board yes)
  (in_pos_files yes)
  (dnp no)
  (fields_autoplaced yes)
  (property "Reference" "TP5" (at 124.46 96.5199 90) (show_name no) (do_not_autoplace no) (effects (font (size 1.27 1.27)) (justify left)))
  (property "Value" "TestPoint" (at 124.46 99.0599 90) (show_name no) (do_not_autoplace no) (effects (font (size 1.27 1.27)) (justify left)))
  (property "Footprint" "1_klm-sram-exp-lib:SolderWire-0.5sqmm_1x01_D0.9mm_OD2.1mm_Relief_3mm_shorter_version" (at 119.38 102.87 0) (hide yes) (show_name no) (do_not_autoplace no) (effects (font (size 1.27 1.27))))
  (property "Datasheet" "" (at 119.38 102.87 0) (hide yes) (show_name no) (do_not_autoplace no) (effects (font (size 1.27 1.27))))
  (property "Description" "test point" (at 119.38 97.79 0) (hide yes) (show_name no) (do_not_autoplace no) (effects (font (size 1.27 1.27))))
  (pin "1"))
 (symbol
  (lib_id "Connector:TestPoint")
  (at 195.58 41.91 270)
  (unit 1)
  (body_style 1)
  (exclude_from_sim no)
  (in_bom yes)
  (on_board yes)
  (in_pos_files yes)
  (dnp no)
  (fields_autoplaced yes)
  (property "Reference" "TP7" (at 200.66 40.6399 90) (show_name no) (do_not_autoplace no) (effects (font (size 1.27 1.27)) (justify left)))
  (property "Value" "TestPoint" (at 200.66 43.1799 90) (show_name no) (do_not_autoplace no) (effects (font (size 1.27 1.27)) (justify left)))
  (property "Footprint" "1_klm-sram-exp-lib:SolderWire-0.5sqmm_1x01_D0.9mm_OD2.1mm_Relief_3mm_shorter_version" (at 195.58 46.99 0) (hide yes) (show_name no) (do_not_autoplace no) (effects (font (size 1.27 1.27))))
  (property "Datasheet" "" (at 195.58 46.99 0) (hide yes) (show_name no) (do_not_autoplace no) (effects (font (size 1.27 1.27))))
  (property "Description" "test point" (at 195.58 41.91 0) (hide yes) (show_name no) (do_not_autoplace no) (effects (font (size 1.27 1.27))))
  (pin "1"))
 (symbol
  (lib_id "Connector:TestPoint")
  (at 195.58 67.31 270)
  (unit 1)
  (body_style 1)
  (exclude_from_sim no)
  (in_bom yes)
  (on_board yes)
  (in_pos_files yes)
  (dnp no)
  (fields_autoplaced yes)
  (property "Reference" "TP15" (at 200.66 66.0399 90) (show_name no) (do_not_autoplace no) (effects (font (size 1.27 1.27)) (justify left)))
  (property "Value" "TestPoint" (at 200.66 68.5799 90) (show_name no) (do_not_autoplace no) (effects (font (size 1.27 1.27)) (justify left)))
  (property "Footprint" "1_klm-sram-exp-lib:SolderWire-0.5sqmm_1x01_D0.9mm_OD2.1mm_Relief_3mm_shorter_version" (at 195.58 72.39 0) (hide yes) (show_name no) (do_not_autoplace no) (effects (font (size 1.27 1.27))))
  (property "Datasheet" "" (at 195.58 72.39 0) (hide yes) (show_name no) (do_not_autoplace no) (effects (font (size 1.27 1.27))))
  (property "Description" "test point" (at 195.58 67.31 0) (hide yes) (show_name no) (do_not_autoplace no) (effects (font (size 1.27 1.27))))
  (pin "1"))
 (symbol
  (lib_id "Device:Polyfuse")
  (at 110.49 64.77 90)
  (unit 1)
  (body_style 1)
  (exclude_from_sim no)
  (in_bom yes)
  (on_board yes)
  (in_pos_files yes)
  (dnp no)
  (fields_autoplaced yes)
  (property "Reference" "F2" (at 110.49 58.42 90) (show_name no) (do_not_autoplace no) (effects (font (size 1.27 1.27))))
  (property "Value" "MF-MSMF010-2" (at 110.49 60.96 90) (show_name no) (do_not_autoplace no) (effects (font (size 1.27 1.27))))
  (property "Footprint" "Fuse:Fuse_1812_4532Metric" (at 115.57 63.5 0) (hide yes) (show_name no) (do_not_autoplace no) (effects (font (size 1.27 1.27)) (justify left)))
  (property "Datasheet" "" (at 110.49 64.77 0) (hide yes) (show_name no) (do_not_autoplace no) (effects (font (size 1.27 1.27))))
  (property "Description" "Resettable fuse, polymeric positive temperature coefficient" (at 110.49 64.77 0) (hide yes) (show_name no) (do_not_autoplace no) (effects (font (size 1.27 1.27))))
  (pin "1")
  (pin "2"))
 (sheet_instances
  (path ""
   (page "1")))
 (embedded_fonts no))
